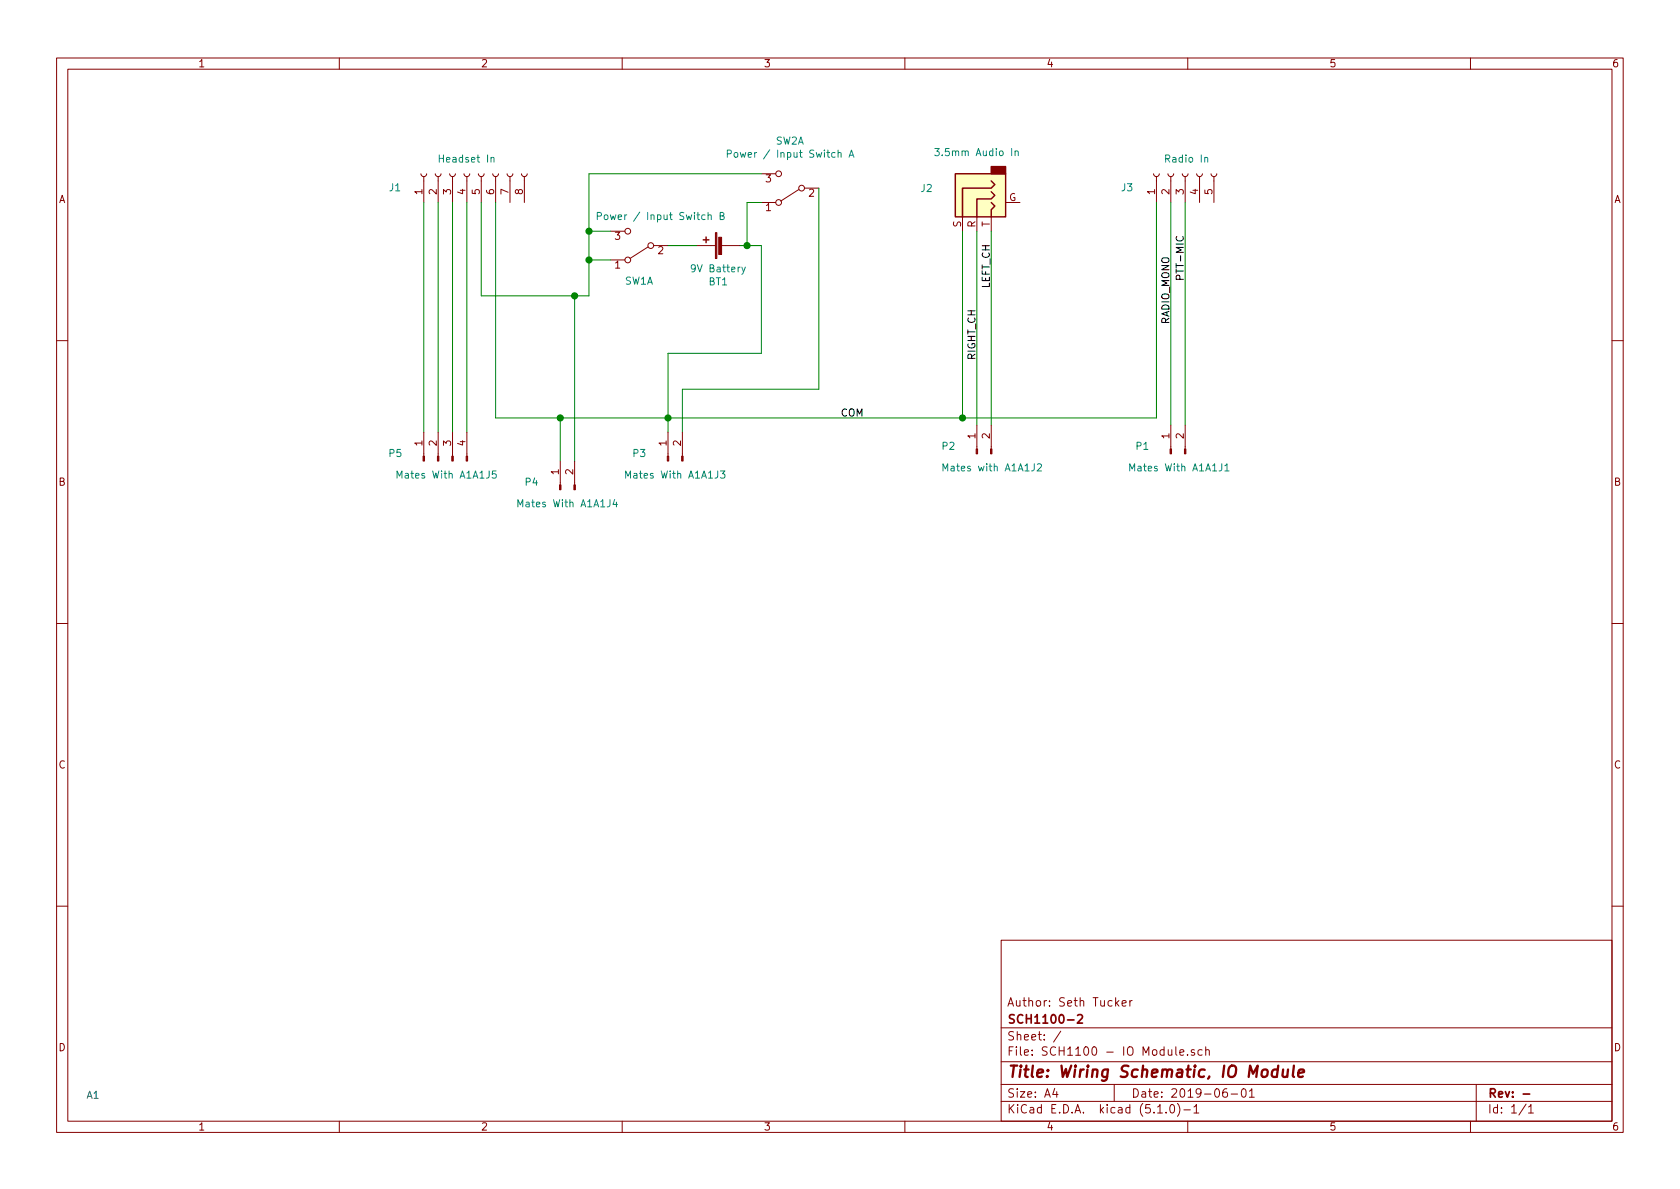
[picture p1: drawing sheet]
EESchema Schematic File Version 4
LIBS:SCH1100 - IO Module-cache
EELAYER 29 0
EELAYER END
$Descr A4 11693 8268
encoding utf-8
Sheet 1 1
Title "Wiring Schematic, IO Module"
Date "2019-06-01"
Rev "-"
Comp "SCH1100-2"
Comment1 "Author: Seth Tucker"
Comment2 ""
Comment3 ""
Comment4 ""
$EndDescr
$Comp
L Connector:Conn_01x08_Female J1
U 1 1
P 3250 1200
F 0 "J1" V 3150 1700 50  0000 C CNN
F 1 "Headset In" V 3350 1200 50  0000 C CNN
F 2 "" H 3250 1200 50  0001 C CNN
F 3 "~" H 3250 1200 50  0001 C CNN
	1    3250 1200
	0    -1   -1   0   
$EndComp
$Comp
L Device:Battery_Cell BT1
U 1 1
P 5050 1700
F 0 "BT1" V 4795 1750 50  0000 C CNN
F 1 "9V Battery" V 4886 1750 50  0000 C CNN
F 2 "" V 5050 1760 50  0001 C CNN
F 3 "~" V 5050 1760 50  0001 C CNN
	1    5050 1700
	0    -1   -1   0   
$EndComp
$Comp
L Connector:AudioJack3_Ground J2
U 1 1
P 6800 1400
F 0 "J2" V 6700 1750 50  0000 C CNN
F 1 "3.5mm Audio In" V 6450 1400 50  0000 C CNN
F 2 "" H 6800 1400 50  0001 C CNN
F 3 "~" H 6800 1400 50  0001 C CNN
	1    6800 1400
	0    -1   1    0   
$EndComp
$Comp
L Connector:Conn_01x05_Female J3
U 1 1
P 8250 1200
F 0 "J3" V 8150 1650 50  0000 R CNN
F 1 "Radio In" V 8350 1350 50  0000 R CNN
F 2 "" H 8250 1200 50  0001 C CNN
F 3 "~" H 8250 1200 50  0001 C CNN
	1    8250 1200
	0    -1   -1   0   
$EndComp
Wire Wire Line
	2950 3000 2950 1400
Wire Wire Line
	3050 3000 3050 1400
Wire Wire Line
	3150 3000 3150 1400
Wire Wire Line
	3250 3000 3250 1400
$Comp
L Switch:SW_DPDT_x2 SW1
U 1 1
P 4450 1700
F 0 "SW1" H 4450 1950 50  0000 C CNN
F 1 "Power / Input Switch B" H 4300 1500 50  0000 C CNN
F 2 "" H 4450 1700 50  0001 C CNN
F 3 "" H 4450 1700 50  0001 C CNN
	1    4450 1700
	-1   0    0    1   
$EndComp
$Comp
L Switch:SW_DPDT_x2 SW2
U 1 1
P 5500 1300
F 0 "SW2" H 5500 975 50  0000 C CNN
F 1 "Power / Input Switch A" H 5500 1066 50  0000 C CNN
F 2 "" H 5500 1300 50  0001 C CNN
F 3 "" H 5500 1300 50  0001 C CNN
	1    5500 1300
	-1   0    0    1   
$EndComp
Wire Wire Line
	4250 1600 4100 1600
Wire Wire Line
	4100 1600 4100 1800
Wire Wire Line
	4650 1700 4850 1700
Wire Wire Line
	5150 1700 5200 1700
Wire Wire Line
	5300 1700 5300 2450
Wire Wire Line
	5300 2450 4650 2450
Wire Wire Line
	4650 2450 4650 2900
Wire Wire Line
	4100 1200 4100 1600
Connection ~ 4100 1600
Wire Wire Line
	4250 1800 4100 1800
Connection ~ 4100 1800
Wire Wire Line
	4100 1800 4100 2050
Wire Wire Line
	4100 1200 5300 1200
Wire Wire Line
	5200 1700 5200 1400
Wire Wire Line
	5200 1400 5300 1400
Connection ~ 5200 1700
Wire Wire Line
	5200 1700 5300 1700
Wire Wire Line
	5700 1300 5700 2700
Wire Wire Line
	5700 2700 4750 2700
Wire Wire Line
	4750 2700 4750 3000
Wire Wire Line
	6900 1600 6900 2950
Wire Wire Line
	6800 1600 6800 2950
Wire Wire Line
	8050 1400 8050 2900
Wire Wire Line
	8150 1400 8150 2950
Wire Wire Line
	8250 1400 8250 2950
Wire Wire Line
	3350 1400 3350 2050
Wire Wire Line
	3350 2050 4000 2050
Wire Wire Line
	3450 1400 3450 2900
Wire Wire Line
	3450 2900 3900 2900
Connection ~ 4650 2900
Wire Wire Line
	4650 2900 4650 3000
Wire Wire Line
	4650 2900 6700 2900
Connection ~ 6700 2900
Wire Wire Line
	6700 2900 8050 2900
Wire Wire Line
	6700 1600 6700 2900
Text Label 5850 2900 0    50   ~ 0
COM
$Comp
L Connector:Conn_01x04_Male P5
U 1 1
P 3050 3200
F 0 "P5" V 3100 3550 50  0000 R CNN
F 1 "Mates With A1A1J5" V 2950 3500 50  0000 R CNN
F 2 "" H 3050 3200 50  0001 C CNN
F 3 "~" H 3050 3200 50  0001 C CNN
	1    3050 3200
	0    -1   -1   0   
$EndComp
$Comp
L Connector:Conn_01x02_Male P3
U 1 1
P 4650 3200
F 0 "P3" V 4700 3400 50  0000 C CNN
F 1 "Mates With A1A1J3" V 4550 3150 50  0000 C CNN
F 2 "" H 4650 3200 50  0001 C CNN
F 3 "~" H 4650 3200 50  0001 C CNN
	1    4650 3200
	0    -1   -1   0   
$EndComp
$Comp
L Connector:Conn_01x02_Male P1
U 1 1
P 8150 3150
F 0 "P1" V 8200 3400 50  0000 R CNN
F 1 "Mates With A1A1J1" V 8050 3450 50  0000 R CNN
F 2 "" H 8150 3150 50  0001 C CNN
F 3 "~" H 8150 3150 50  0001 C CNN
	1    8150 3150
	0    -1   -1   0   
$EndComp
$Comp
L Connector:Conn_01x02_Male P2
U 1 1
P 6800 3150
F 0 "P2" V 6850 3400 50  0000 R CNN
F 1 "Mates with A1A1J2" V 6700 3400 50  0000 R CNN
F 2 "" H 6800 3150 50  0001 C CNN
F 3 "~" H 6800 3150 50  0001 C CNN
	1    6800 3150
	0    -1   -1   0   
$EndComp
Text Notes 600  7650 0    50   ~ 0
A1
Text Label 8250 1950 1    50   ~ 0
PTT-MIC
Text Label 8150 2250 1    50   ~ 0
RADIO_MONO
Text Label 6900 2000 1    50   ~ 0
LEFT_CH
Text Label 6800 2500 1    50   ~ 0
RIGHT_CH
$Comp
L Connector:Conn_01x02_Male P4
U 1 1
P 3900 3400
F 0 "P4" V 3950 3600 50  0000 C CNN
F 1 "Mates With A1A1J4" V 3800 3350 50  0000 C CNN
F 2 "" H 3900 3400 50  0001 C CNN
F 3 "~" H 3900 3400 50  0001 C CNN
	1    3900 3400
	0    -1   -1   0   
$EndComp
Wire Wire Line
	3900 3200 3900 2900
Connection ~ 3900 2900
Wire Wire Line
	3900 2900 4650 2900
Wire Wire Line
	4000 3200 4000 2050
Connection ~ 4000 2050
Wire Wire Line
	4000 2050 4100 2050
$EndSCHEMATC
